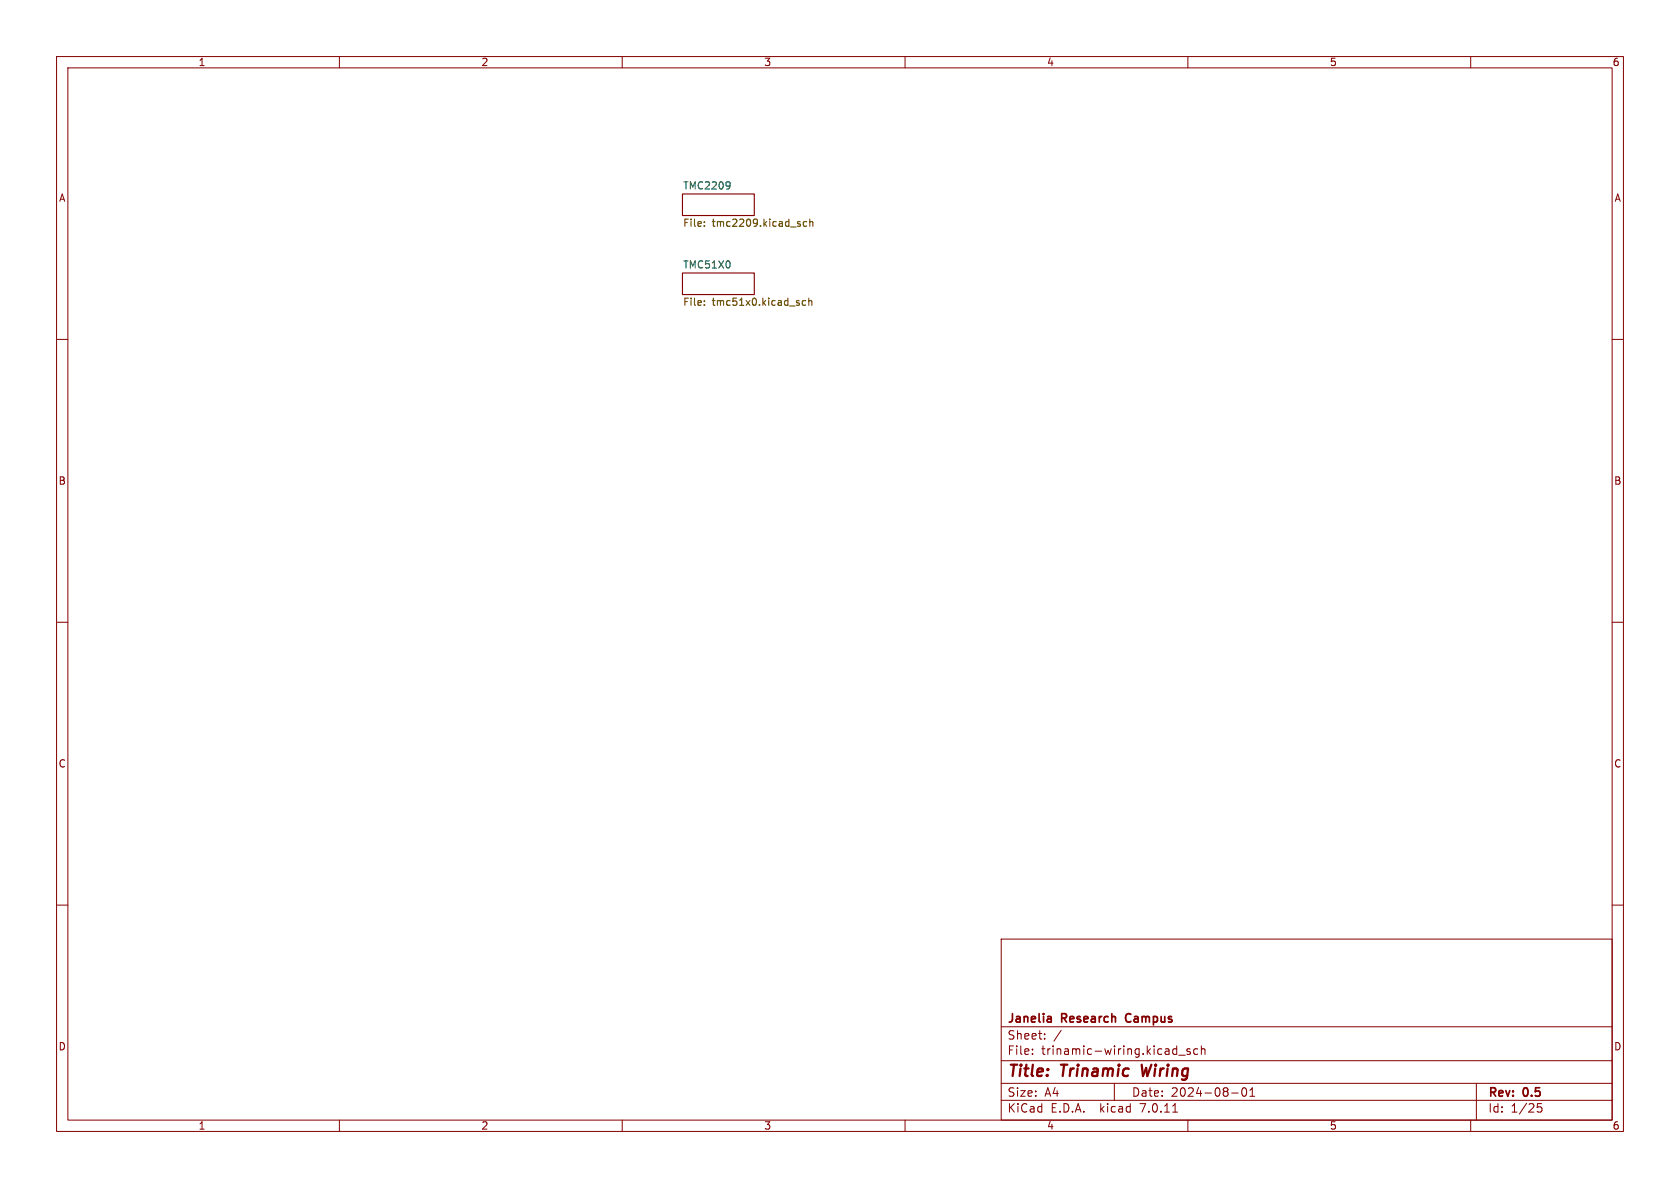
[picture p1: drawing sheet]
<svg xmlns="http://www.w3.org/2000/svg" width="297mm" height="210mm" viewBox="0 0 297 210" stroke-linecap="round" stroke-linejoin="round" font-family="sans-serif">
<g fill="none" stroke="#840000" stroke-width=".18">
<path d="M10 10h277v190h-277zM12 12h273v186h-273zM60 10v2M110 10v2M160 10v2M210 10v2M260 10v2M10 60h2M285 60h2M10 110h2M285 110h2M10 160h2"/>
<path d="M285 160h2M177 166h108v32h-108zM60 198v2M110 198v2M160 198v2M177 194.5h108M177 191.5h108M177 187.5h108M177 181.5h108M182.5 186.3v.1M182.5 185.5v.1M184.7 183.6v.1"/>
<path d="M184.7 182.8v.1M187.6 182.1l-1.3 2M197 191.5v3M207.3 196.6h.9M207.9 185.4l.1 .1M208 184.9v1.5M208 186.3l-.1 .1M208.4 186.5h1.1M210 198v2M210.4 185.5l-.4-.1-.2 .2 .1 .2 .5 .2v.3h-.6M211.7 185.5l-.4-.1-.3 .3v.4l.2 .2h.5M212.4 185.5l.2-.1 .4 .1v.9"/>
<path d="M212.4 184.9v1.5M217.7 193.2h1.2M219.7 192.4l.2-.1a.81 .81 0 0 1 .6 .6 .81 .81 0 0 1-.3 .8l-.2 .1a.81 .81 0 0 1-.3-1.4zM221 193.8h.8M221 192.7l.4-.4v1.5M260 198v2M261 191.5v6.5M272.5 195.1h-.7l-.1 .7 .3-.1h.5l.1 .3-.1 .5-.2 .1-.6-.1"/>
</g>
<path d="M201.8 188.2l.3 2 .5-1.4" fill="none" stroke="#840000" stroke-width=".4"/>
<path d="M185.6 179.7l.2 .2v.8M199.1 179.4l-.1 .4 .1 .7M185.8 180.6l-.1 .1M185.8 180l-.1 .1" fill="none" stroke="#840000" stroke-width=".3"/>
<g fill="#fff" stroke="#fff" stroke-width=".18">
<path d="M120.6 48.3h12.7v3.8h-12.7z"/>
<path d="M120.6 34.3h12.7v3.8h-12.7z"/>
</g>
<path d="M120.6 34.3h12.7v3.8h-12.7zM120.6 48.3h12.7v3.8h-12.7z" fill="none" stroke="#840000" stroke-width=".2"/>
<path d="M124.5 39.2v.1M124.5 39.9v.1M142.6 39.2h-.3l-.3 .2 .1 .5h.5M143.2 39.3l.1-.1h.3l.1 .8M143.2 38.7v1.3M124.5 53.9v.1M124.5 53.2v.1M142.4 53.2l-.3-.1-.3 .3 .1 .5h.5M143 53.2l.2-.1 .3 .1v.8M143 52.7v1.3" fill="none" stroke="#725600" stroke-width=".2"/>
<path d="M128.9 32.2l.1 .1a1.07 1.07 0 0 1-.1 1M129.1 32.7l-.2 .2" fill="none" stroke="#006464" stroke-width=".2"/>
<g font-size="2.8" fill="#840000">
<text x="178" y="190.9">Title:</text>
<text x="187.7" y="190.9">Trinamic</text>
<text x="202.6" y="190.9">Wiring</text>
</g>
<g font-size="2.1" fill="#840000">
<text x="178" y="184">Sheet:</text>
<text x="178" y="181.2">Janelia</text>
<text x="187.7" y="181.2">Research</text>
<text x="199.7" y="181.2">Campus</text>
<text x="178" y="186.7">File:</text>
<text x="184.1" y="186.7">trinamic-wiring.kicad_sch</text>
<text x="178" y="196.9">KiCad</text>
<text x="178" y="194.1">Size:</text>
<text x="184.7" y="194.1">A4</text>
<text x="185.7" y="196.9">E.D.A.</text>
<text x="194.6" y="196.9">kicad</text>
<text x="200" y="194.1">Date:</text>
<text x="201.8" y="196.9">7.0.11</text>
<text x="207" y="194.1">2024-08-01</text>
<text x="263" y="194.3">Rev:</text>
<text x="263" y="196.9">Id:</text>
<text x="267.1" y="196.9">1/25</text>
<text x="269.4" y="194.3">0.5</text>
</g>
<g font-size="1.8" fill="#840000">
<text x="35" y="11.9">1</text>
<text x="85" y="11.9">2</text>
<text x="135" y="11.9">3</text>
<text x="185" y="11.9">4</text>
<text x="235" y="11.9">5</text>
<text x="285" y="11.9">6</text>
<text x="10.3" y="35.9">A</text>
<text x="285.3" y="35.9">A</text>
<text x="10.3" y="85.9">B</text>
<text x="285.3" y="85.9">B</text>
<text x="10.3" y="135.9">C</text>
<text x="285.3" y="135.9">C</text>
<text x="10.3" y="185.9">D</text>
<text x="285.3" y="185.9">D</text>
<text x="35" y="199.9">1</text>
<text x="85" y="199.9">2</text>
<text x="135" y="199.9">3</text>
<text x="185" y="199.9">4</text>
<text x="235" y="199.9">5</text>
<text x="285" y="199.9">6</text>
</g>
<g font-size="1.8" fill="#006464">
<text x="120.6" y="33.6">TMC2209</text>
<text x="120.6" y="47.5">TMC51X0</text>
</g>
<g font-size="1.8" fill="#725600">
<text x="120.6" y="40.6">File:</text>
<text x="126" y="40.6">tmc2209.kicad_sch</text>
<text x="120.6" y="54.5">File:</text>
<text x="126" y="54.5">tmc51x0.kicad_sch</text>
</g>
</svg>
